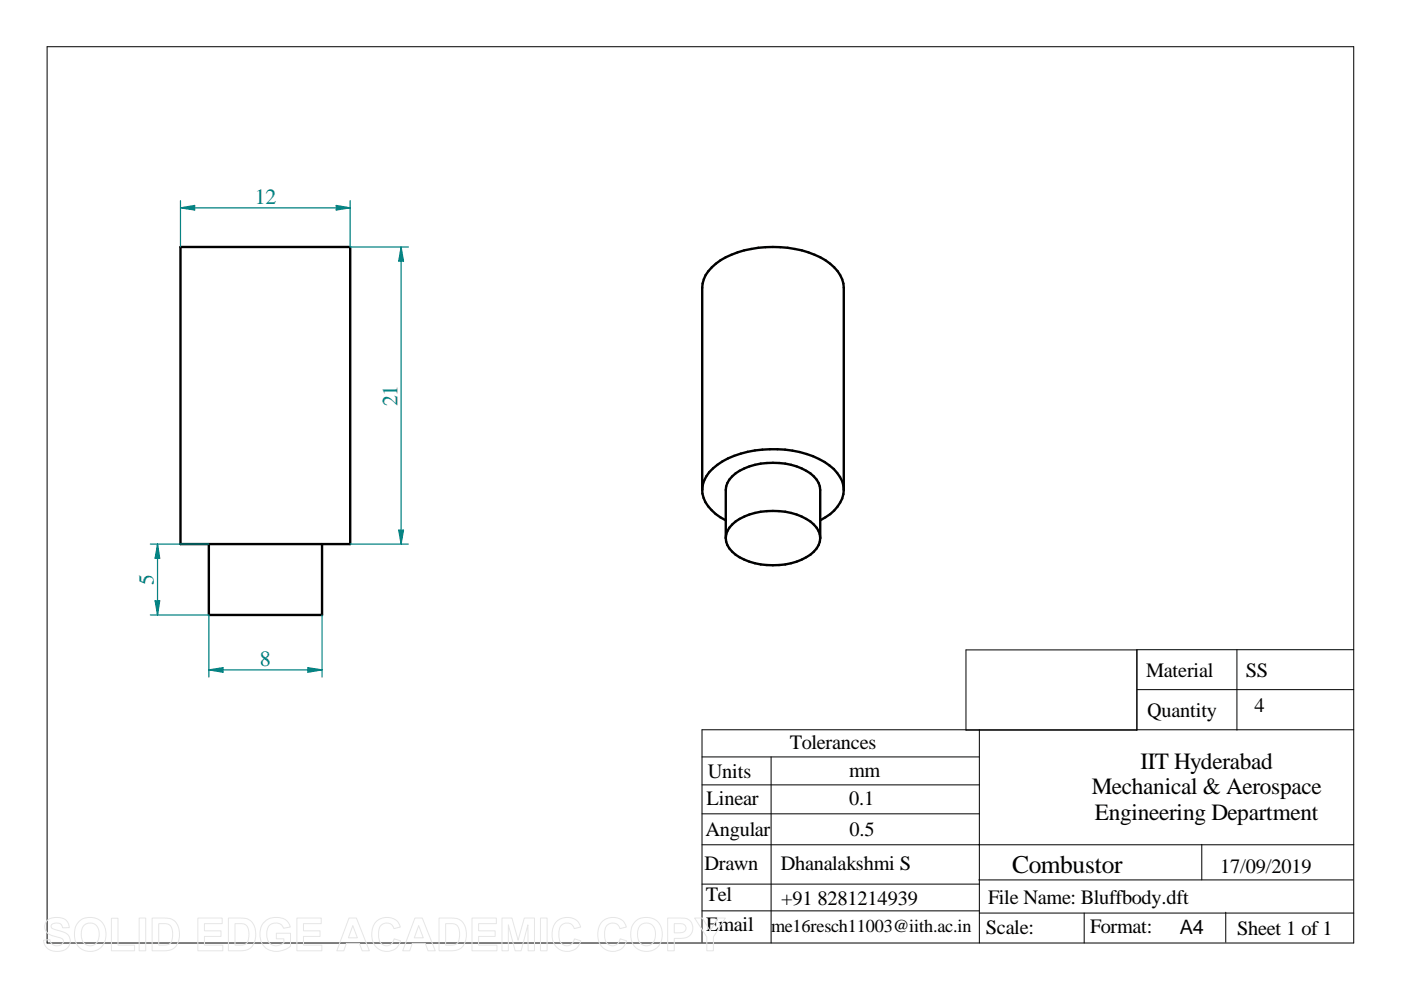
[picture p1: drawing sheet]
<svg xmlns="http://www.w3.org/2000/svg" width="297mm" height="210mm" viewBox="0 0 297 210" stroke-linecap="round" stroke-linejoin="round" font-family="sans-serif">
<g fill="none" stroke="#000" stroke-width=".21">
<path d="M10 9.9h277v190h-277zM204.8 137.8h36.2v17h-36.2zM241 137.8h46M262.3 137.8v17M207.6 154.7v45.2M241.1 146.2h45.9M287 154.7h-138.2v45.1M148.8 160.5h58.8M148.8 179.1h138.2M148.8 166.4h58.8M148.8 172.6h58.8M163.5 160.5v39.4"/>
<path d="M254.8 179v7.6M148.8 193.1h58.8M148.8 187.5h58.8M207.5 186.6h79.4M207.6 193.6h79.4M229.9 193.6v6.3M259.9 193.4v6.4"/>
</g>
<path d="M38.3 52.4h35.9v63h-35.9zM44.3 115.4v15h24v-15M148.9 103.9v-42.9a6.5 6.5 0 0 1 2.9-5.1 20.4 20.4 0 0 1 13.6-3.5 18.9 18.9 0 0 1 10.6 3.5 6.8 6.8 0 0 1 2.9 5.1v42.9M153.9 114.1v-10.2a5 5 0 0 1 2.9-4.1 15.4 15.4 0 0 1 15 .6 4.7 4.7 0 0 1 2.1 3.5v10.2M153.9 114.1a5 5 0 0 1 2.9-4.1 15.4 15.4 0 0 1 15 .6 4.7 4.7 0 0 1 2.1 3.5M153.9 114.1a5 5 0 0 0 2.9 4.1 15.4 15.4 0 0 0 15-.6 4.7 4.7 0 0 0 2.1-3.5M178.9 103.9a7.3 7.3 0 0 0-4.1-5.9 23.4 23.4 0 0 0-21.6-.2 7.7 7.7 0 0 0-4.3 5.9 7.8 7.8 0 0 0 5 6.6M178.9 103.9a7.9 7.9 0 0 1-5 6.4" fill="none" stroke="#000" stroke-width=".51"/>
<path d="M74.2 52.4h12.4M74.2 115.4h12.4M84.5 112.4h1.1l-.6 3z" fill="none" stroke="#008080" stroke-width=".25"/>
<path d="M84.5 112.4h1.1l-.6 3z" fill="#008080"/>
<path d="M85 52.4l.6 3h-1.1z" fill="none" stroke="#008080" stroke-width=".25"/>
<path d="M85 52.4l.6 3h-1.1z" fill="#008080"/>
<path d="M38.3 42.5v9.9M38.3 44.1l3-.5v.9zM74.2 42.5v9.9M85 52.4v63" fill="none" stroke="#008080" stroke-width=".25"/>
<path d="M38.3 44.1l3-.5v.9z" fill="#008080"/>
<path d="M71.3 43.6l2.9 .5-2.9 .4z" fill="none" stroke="#008080" stroke-width=".25"/>
<path d="M71.3 43.6l2.9 .5-2.9 .4z" fill="#008080"/>
<path d="M38.3 44.1h35.9M44.3 130.4v13.2M68.3 130.4v13.2M44.3 142l3-.4v.9z" fill="none" stroke="#008080" stroke-width=".25"/>
<path d="M44.3 142l3-.4v.9z" fill="#008080"/>
<path d="M65.3 141.6l3 .4-3 .5z" fill="none" stroke="#008080" stroke-width=".25"/>
<path d="M65.3 141.6l3 .4-3 .5z" fill="#008080"/>
<path d="M31.9 115.4h12.4M33.4 115.4l.5 3h-1zM31.9 130.4h12.4M44.3 142h24" fill="none" stroke="#008080" stroke-width=".25"/>
<path d="M33.4 115.4l.5 3h-1z" fill="#008080"/>
<path d="M32.9 127.4h1l-.5 3z" fill="none" stroke="#008080" stroke-width=".25"/>
<path d="M32.9 127.4h1l-.5 3z" fill="#008080"/>
<path d="M33.4 115.4v15" fill="none" stroke="#008080" stroke-width=".25"/>
<g fill="none" stroke="#e6e6e6" stroke-width=".21">
<path d="M10.1 195a3.5 3.5 0 0 1 4.1 .3l.3 .6 .2 .8h-1.4a1.41 1.41 0 0 0-2.4-.6l-.1 .4 .2 .3 .9 .3a4.3 4.3 0 0 1 2.7 1.4 2.25 2.25 0 0 1-.2 2.4 2.25 2.25 0 0 1-2.3 .8 2.56 2.56 0 0 1-2.9-2.4l1.4-.1a1.49 1.49 0 0 0 1.3 1.3 1.49 1.49 0 0 0 1.6-.9 1.23 1.23 0 0 0-1.4-.9 2.54 2.54 0 0 1-2.6-2.2l.1-.8zM16.7 195.4a3.5 3.5 0 0 1 4.1-.5 3.5 3.5 0 0 1 1.6 3.8 3.4 3.4 0 0 1-3.8 3 3.4 3.4 0 0 1-2.8-4 3.2 3.2 0 0 1 .9-2.3zM17.7 196.3a1.94 1.94 0 0 1 2.4-.4 1.94 1.94 0 0 1 .9 2.2 1.95 1.95 0 0 1-.9 2.2 1.95 1.95 0 0 1-2.4-.4 3.4 3.4 0 0 1 0-3.6zM23.6 194.7h1.4v5.7h3.5v1.2h-4.9zM29.5 194.6h1.4v7h-1.4zM32.3 194.6h2.5a2.84 2.84 0 0 1 3.2 3.1 3.1 3.1 0 0 1-2.4 3.8l-3.3 .1zM33.7 195.8a2.79 2.79 0 0 1 2.5 .6 3.5 3.5 0 0 1-.3 3.7l-.6 .3h-1.6zM41.9 194.6h5.2v1.2h-3.8v1.6h3.6v1.1h-3.6v1.9h3.9v1.2h-5.3zM48.4 194.6h2.6a2.84 2.84 0 0 1 3.2 3.1 3.1 3.1 0 0 1-2.5 3.8l-3.3 .1zM49.8 195.8a2.79 2.79 0 0 1 2.6 .6 3.5 3.5 0 0 1-.3 3.7l-.6 .3h-1.7zM56 195.5a3.7 3.7 0 0 1 5.1 0l.4 1.1-1.4 .2a1.89 1.89 0 0 0-2.3-1 1.89 1.89 0 0 0-1.2 2.2 2.12 2.12 0 0 0 1.1 2.3 2.12 2.12 0 0 0 2.5-.4v-.8h-1.6v-1.2h3v2.7a4 4 0 0 1-6.1-.7 4.3 4.3 0 0 1 .5-4.4zM62.9 194.6h5.2v1.2h-3.8v1.6h3.6v1.1h-3.6v1.9h3.9v1.2h-5.3z"/>
<path d="M74 194.6h1.6l2.7 7h-1.5l-.6-1.6h-2.8l-.5 1.6h-1.5zM74.8 196.3l1 2.5h-1.9zM79.7 195.5a3.1 3.1 0 0 1 5.2 1.1l-1.4 .3a1.66 1.66 0 0 0-1.9-1.2 1.66 1.66 0 0 0-1.3 1.9 2.36 2.36 0 0 0 1.3 2.9 1.63 1.63 0 0 0 2-1.4l1.3 .4a3.1 3.1 0 0 1-3.6 2.1 3.1 3.1 0 0 1-2.5-3.4l.2-1.6zM88 194.6h1.5l2.8 7h-1.5l-.6-1.6h-2.8l-.5 1.6h-1.5zM88.8 196.3l.9 2.5h-1.9zM93.1 194.6h2.5a2.84 2.84 0 0 1 3.3 3.1 3.1 3.1 0 0 1-2.5 3.8l-3.3 .1zM94.5 195.8a2.79 2.79 0 0 1 2.6 .6 3.5 3.5 0 0 1-.3 3.7l-.7 .3h-1.6zM100.1 194.6h5.1v1.2h-3.7v1.6h3.5v1.1h-3.5v1.9h3.9v1.2h-5.3zM106.4 194.6h2.1l1.4 4.7 1.3-4.7h2.1v7h-1.3l-.1-5.5-1.4 5.5h-1.3l-1.4-5.5v5.5h-1.4zM114.6 194.6h1.4v7h-1.4zM117.9 195.5a3.1 3.1 0 0 1 5.2 1.1l-1.4 .3a1.66 1.66 0 0 0-1.9-1.2 1.66 1.66 0 0 0-1.3 1.9 2.36 2.36 0 0 0 1.3 2.9 1.63 1.63 0 0 0 2-1.4l1.3 .4a3.1 3.1 0 0 1-3.6 2.1 3.1 3.1 0 0 1-2.5-3.4l.3-1.6zM127.6 195.5a3.1 3.1 0 0 1 5.2 1.1l-1.4 .3a1.66 1.66 0 0 0-1.9-1.2 1.66 1.66 0 0 0-1.3 1.9 2.36 2.36 0 0 0 1.3 2.9 1.63 1.63 0 0 0 2-1.4l1.3 .4a3.1 3.1 0 0 1-3.6 2.1 3.1 3.1 0 0 1-2.5-3.4l.3-1.6z"/>
<path d="M134.7 195.4a3.5 3.5 0 0 1 4-.5 3.5 3.5 0 0 1 1.7 3.8 3.4 3.4 0 0 1-3.8 3 3.4 3.4 0 0 1-2.9-4 3.2 3.2 0 0 1 1-2.3zM135.7 196.3a1.94 1.94 0 0 1 2.3-.4 1.94 1.94 0 0 1 1 2.2 1.95 1.95 0 0 1-1 2.2 1.95 1.95 0 0 1-2.3-.4 3.4 3.4 0 0 1 0-3.6zM141.6 194.6h2.2a2.58 2.58 0 0 1 2.8 1.1 2.23 2.23 0 0 1-.1 2.4 2.23 2.23 0 0 1-2.2 .9h-1.3v2.6h-1.4zM143 195.8a2.83 2.83 0 0 1 2.2 .4 1.02 1.02 0 0 1 0 1.2 1.02 1.02 0 0 1-1.1 .4h-1.1zM147.3 194.6h1.6l1.7 2.8 1.5-2.8h1.7l-2.5 4.1v2.9h-1.4v-2.9z"/>
</g>
<text font-size="5.4" x="214.6" y="185">Combustor</text>
<g font-size="4.9">
<text x="241.8" y="163.1">IIT Hyderabad</text>
<text x="231.5" y="168.4">Mechanical &amp; Aerospace</text>
<text x="232.2" y="173.8">Engineering Department</text>
</g>
<g font-size="4.6" fill="#008080">
<text x="54" y="43.3">12</text>
<text x="84.3" y="86.1" transform="rotate(-90 84.3 86.1)">21</text>
<text x="32.6" y="124" transform="rotate(-90 32.6 124)">5</text>
<text x="55.1" y="141.3">8</text>
</g>
<g font-size="4.3">
<text x="243" y="143.5">Material</text>
<text x="264.2" y="143.6">SS</text>
<text x="243.2" y="152">Quantity</text>
<text x="266" y="150.9">4</text>
<text x="167.5" y="158.8">Tolerances</text>
<text x="150.1" y="165.1">Units</text>
<text x="180" y="164.8">mm</text>
<text x="149.8" y="170.8">Linear</text>
<text x="180" y="170.6">0.1</text>
<text x="149.6" y="177.2">Angular</text>
<text x="180.1" y="177.2">0.5</text>
<text x="149.3" y="184.4">Drawn</text>
<text x="165.5" y="184.4">Dhanalakshmi S</text>
<text x="258.7" y="185.1">17/09/2019</text>
<text x="149.6" y="191">Tel</text>
<text x="165.6" y="191.8">+91 8281214939</text>
<text x="209.5" y="191.6">File Name: Bluffbody.dft</text>
<text x="149.7" y="197.3">Email</text>
<text x="209" y="198">Scale:</text>
<text x="231.1" y="197.9">Format:</text>
<text x="262.3" y="198.2">Sheet 1 of 1</text>
</g>
<text font-size="4.2" x="250.1" y="198">A4</text>
<text font-size="3.9" x="163.5" y="197.7">me16resch11003@iith.ac.in</text>
</svg>
